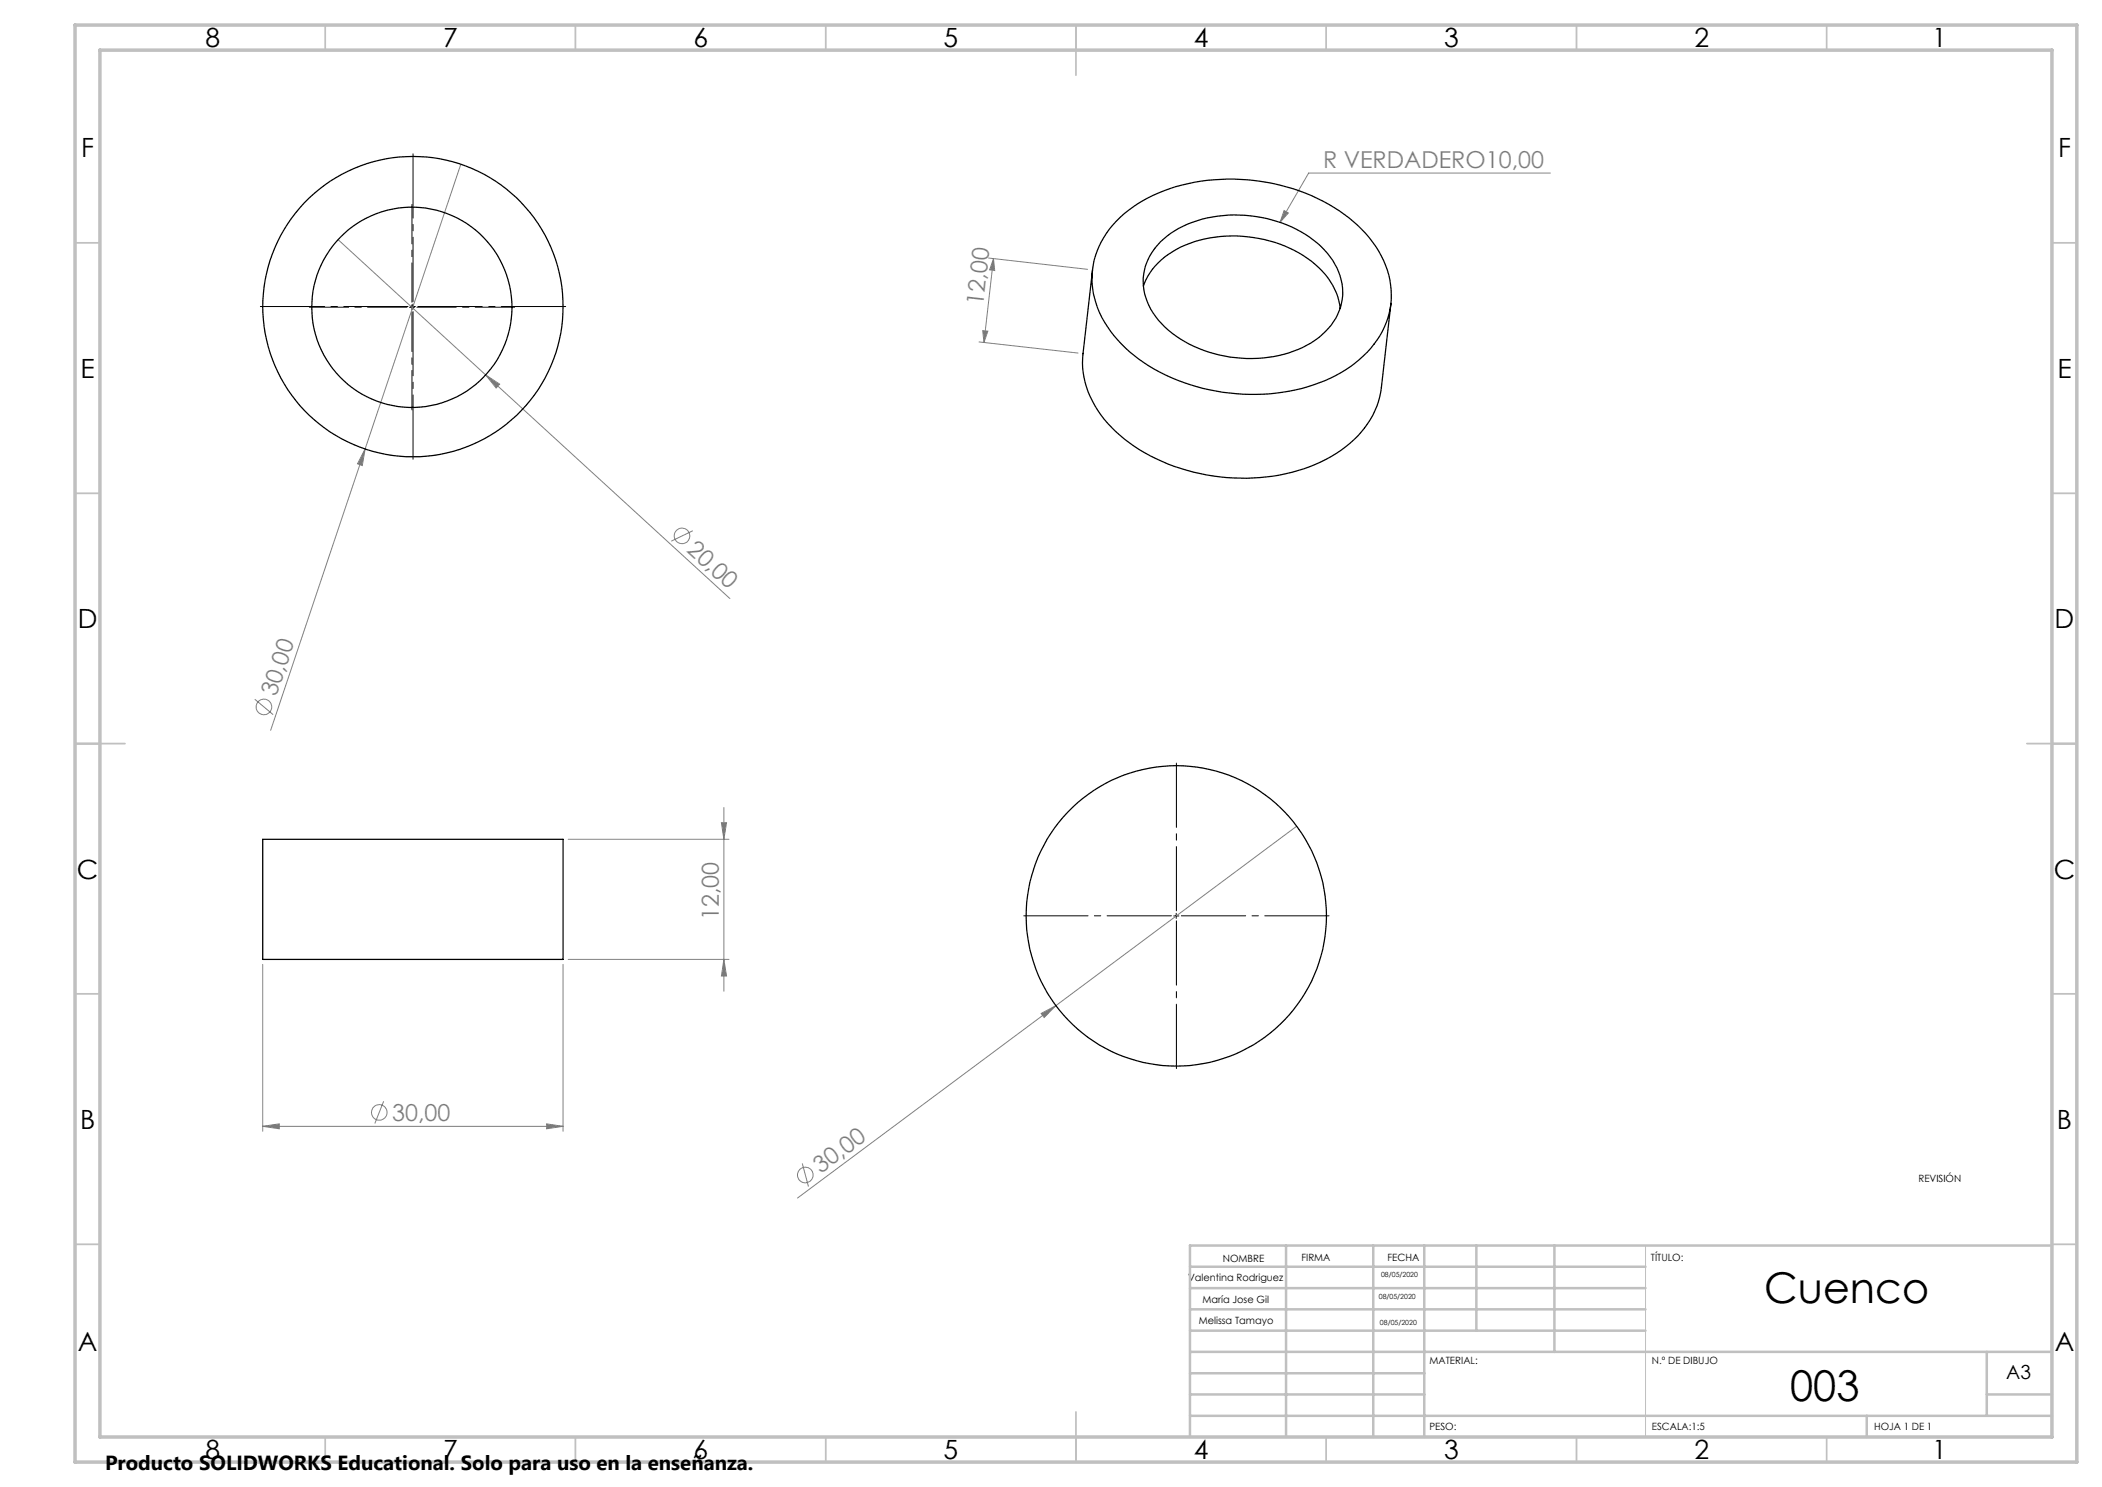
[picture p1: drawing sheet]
<svg xmlns="http://www.w3.org/2000/svg" width="420mm" height="297mm" viewBox="0 0 420 297" stroke-linecap="round" stroke-linejoin="round" font-family="sans-serif">
<g fill="none" stroke="#808080" stroke-width=".2">
<path d="M92.1 32.8l-19.1 56.9M309.8 34.6h-48.3l-5.7 9.8M67.6 47.9l29.4 27M197.5 51.5l19.8 2.3M198.5 51.7l-1.9 16.7M198.5 51.7l.3 2.3-1.1-.1zM256.6 42l.8 .5-1.6 1.9zM97 74.9l2.8 1.8-.7 .8zM97 74.9l48.8 44.7M195.6 68.3l19.8 2.2M196.4 66l1 .1-.8 2.3zM73 89.7l-.6 3.3-1-.4z"/>
<path d="M73 89.7l-18.9 56.2M138.4 106l-4.3 2.1M50.9 139.7l3.7 3M113.5 167.6h32.2M144.1 164.3h1.1l-.6 3.3zM144.6 161.3v36.7M259.1 165l-48.1 35.9M52.5 192.6v33.4M112.5 192.6v33.4M113.5 191.6h32.2M144.6 191.6l.6 3.3h-1.1zM76.7 220l-1.8 4.4"/>
<path d="M208 202.4l3-1.5-2.4 2.3zM211 200.9l-51.7 38.4M52.5 225l3.3-.5v1zM52.5 225h60M109.2 224.5l3.3 .5-3.3 .5zM160.3 232.4l1.2 4.6"/>
<circle cx="136.3" cy="107" r="1.55"/>
<circle cx="52.7" cy="141.2" r="1.56"/>
<circle cx="75.8" cy="222.2" r="1.56"/>
<circle cx="160.9" cy="234.7" r="1.57"/>
</g>
<path d="M81.5 61.2h-29.5M82.5 60.2v-29.5M82.5 62.2v29.5M83.5 61.2h29.5M234.1 182.9h-29.5M235.1 181.9v-29.5M235.1 183.9v29.5M236.1 182.9h29.5" fill="none" stroke="#000" stroke-width=".2" stroke-dasharray="15.2 1.3 1.3 1.3" stroke-dashoffset="2.4"/>
<path d="M81.3 61.4h-19.5M82.3 60.4v-19.5M82.3 62.4v19.5M83.3 61.4h19.5" fill="none" stroke="#000" stroke-width=".2" stroke-dasharray="15.2 1.3 1.3 1.3" stroke-dashoffset="7.4"/>
<path d="M81.8 61.4h1M82 61.2h1M82.3 60.9v1M82.5 60.7v1M234.5 182.9h1M235 182.4v1" fill="none" stroke="#000" stroke-width=".2"/>
<path d="M328.8 248.8v38.2" fill="none" stroke="#c0c0c0" stroke-width=".2"/>
<g fill="none" stroke="#c0c0c0" stroke-width=".35">
<path d="M65 5v5M115 5v5M165 5v5M215 5v10M265 5v5M315 5v5M365 5v5M15 48.5h5M410 48.5h5M15 98.5h5M410 98.5h5M15 148.5h10"/>
<path d="M405 148.5h10M15 198.5h5M410 198.5h5M15 248.5h5M410 248.5h5M65 287v5M115 287v5M165 287v5M215 282v10M265 287v5M315 287v5M365 287v5"/>
</g>
<g fill="none" stroke="#c0c0c0" stroke-width=".5">
<path d="M237.8 257.3h91M237.8 253h91M257 248.8v38.2M274.4 248.8v38.2M284.6 248.8v38.2M295 248.8v17M310.6 248.8v21.2M410 248.8h-172.2v38.2M237.8 265.8h91M237.8 261.5h91M237.8 278.5h46.8M237.8 274.3h46.8"/>
<path d="M237.8 270h172.2M397 278.5h13M397 270v12.8M237.8 282.8h172.2M373 282.8v4.2"/>
</g>
<path d="M15 5h400v287h-400zM20 10h390v277h-390z" fill="none" stroke="#c0c0c0" stroke-width=".7"/>
<g fill="#808080">
<path d="M256.6 42l.8 .5-1.6 1.9z"/>
<path d="M208 202.4l3-1.5-2.4 2.3z"/>
<path d="M73 89.7l-.6 3.3-1-.4z"/>
<path d="M97 74.9l2.8 1.8-.7 .8z"/>
<path d="M109.2 224.5l3.3 .5-3.3 .5zM52.5 225l3.3-.5v1z"/>
<path d="M198.5 51.7l.3 2.3-1.1-.1zM196.4 66l1 .1-.8 2.3z"/>
<path d="M144.6 191.6l.6 3.3h-1.1zM144.1 164.3h1.1l-.6 3.3z"/>
</g>
<g fill="none" stroke="#000" stroke-width=".25">
<path d="M218.3 53.9l-1.9 16.8a18.1 18.1 0 0 0 5.7 14.7 36.9 36.9 0 0 0 25.7 10.1 33.7 33.7 0 0 0 21.1-6.3 17.6 17.6 0 0 0 7.1-11.8l1.9-16.8M223 44.2a29.3 29.3 0 0 1 16.9-8 39.9 39.9 0 0 1 29.7 7.3 20.5 20.5 0 0 1 8.4 14.3 16.9 16.9 0 0 1-7.2 14.7 34.3 34.3 0 0 1-23.8 6.1 36.3 36.3 0 0 1-23-9.9 18.1 18.1 0 0 1-5.7-14.8 16.8 16.8 0 0 1 4.7-9.7zM228.5 57.1a14.4 14.4 0 0 1 9.2-8.5 26.4 26.4 0 0 1 25.1 4.2 13.3 13.3 0 0 1 5 8.8M231.8 48.3a21.5 21.5 0 0 1 15.8-5.3 24.2 24.2 0 0 1 17.7 7.6 11.2 11.2 0 0 1 1.6 13 16.6 16.6 0 0 1-10.4 7.2 26.1 26.1 0 0 1-23.8-5.5 12 12 0 0 1-3.9-12.1l1-2.2 .9-1.4zM52.5 167.6h60v24h-60z"/>
<circle cx="82.3" cy="61.4" r="20"/>
<circle cx="82.5" cy="61.2" r="30"/>
<circle cx="235" cy="182.9" r="30"/>
</g>
<g font-size="8.5">
<text x="352.5" y="260.3">Cuenco</text>
<text x="357.7" y="279.7">003</text>
</g>
<g font-size="5.3">
<text x="41" y="9.5">8</text>
<text x="88.5" y="9.5">7</text>
<text x="138.5" y="9.5">6</text>
<text x="188.5" y="9.5">5</text>
<text x="238.5" y="9.5">4</text>
<text x="288.5" y="9.5">3</text>
<text x="338.5" y="9.5">2</text>
<text x="386" y="9.5">1</text>
<text x="16.2" y="31.3">F</text>
<text x="411.2" y="31.3">F</text>
<text x="16.1" y="75.5">E</text>
<text x="411.1" y="75.5">E</text>
<text x="15.5" y="125.5">D</text>
<text x="410.5" y="125.5">D</text>
<text x="15.4" y="175.5">C</text>
<text x="410.4" y="175.5">C</text>
<text x="16" y="225.5">B</text>
<text x="411" y="225.5">B</text>
<text x="15.5" y="269.8">A</text>
<text x="410.5" y="269.8">A</text>
<text x="41" y="291.5">8</text>
<text x="88.5" y="291.5">7</text>
<text x="138.5" y="291.5">6</text>
<text x="188.5" y="291.5">5</text>
<text x="238.5" y="291.5">4</text>
<text x="288.5" y="291.5">3</text>
<text x="338.5" y="291.5">2</text>
<text x="386" y="291.5">1</text>
</g>
<g font-size="4.7" fill="#808080">
<text x="264.4" y="33.5">R VERDADERO10,00</text>
<text x="196.4" y="61.1" transform="rotate(-84 196.4 61.1)">12,00</text>
<text x="137" y="110" transform="rotate(42 137 110)">20,00</text>
<text x="55.2" y="139.3" transform="rotate(-71 55.2 139.3)">30,00</text>
<text x="143.7" y="183.8" transform="rotate(-90 143.7 183.8)">12,00</text>
<text x="78.4" y="223.9">30,00</text>
<text x="164" y="234.5" transform="rotate(-37 164 234.5)">30,00</text>
</g>
<text font-size="4.1" x="21" y="293.7">Producto SOLIDWORKS Educational. Solo para uso en la enseñanza.</text>
<text font-size="3.9" x="400.9" y="275.5">A3</text>
<g font-size="2">
<text x="383.3" y="236.2">REVISIÓN</text>
<text x="244.3" y="252">NOMBRE</text>
<text x="260" y="251.9">FIRMA</text>
<text x="277.2" y="251.9">FECHA</text>
<text x="329.9" y="251.9">TÍTULO:</text>
<text x="237.4" y="255.9">Valentina Rodriguez</text>
<text x="240.3" y="260.3">María Jose Gil</text>
<text x="239.5" y="264.4">Melissa Tamayo</text>
<text x="285.6" y="272.5">MATERIAL:</text>
<text x="330.1" y="272.5">N.º DE DIBUJO</text>
<text x="285.6" y="285.5">PESO:</text>
<text x="330.1" y="285.6">ESCALA:1:5</text>
<text x="374.5" y="285.6">HOJA 1 DE 1</text>
</g>
<g font-size="1.4">
<text x="276" y="255">08/05/2020</text>
<text x="275.5" y="259.5">08/05/2020</text>
<text x="275.7" y="264.6">08/05/2020</text>
</g>
</svg>
